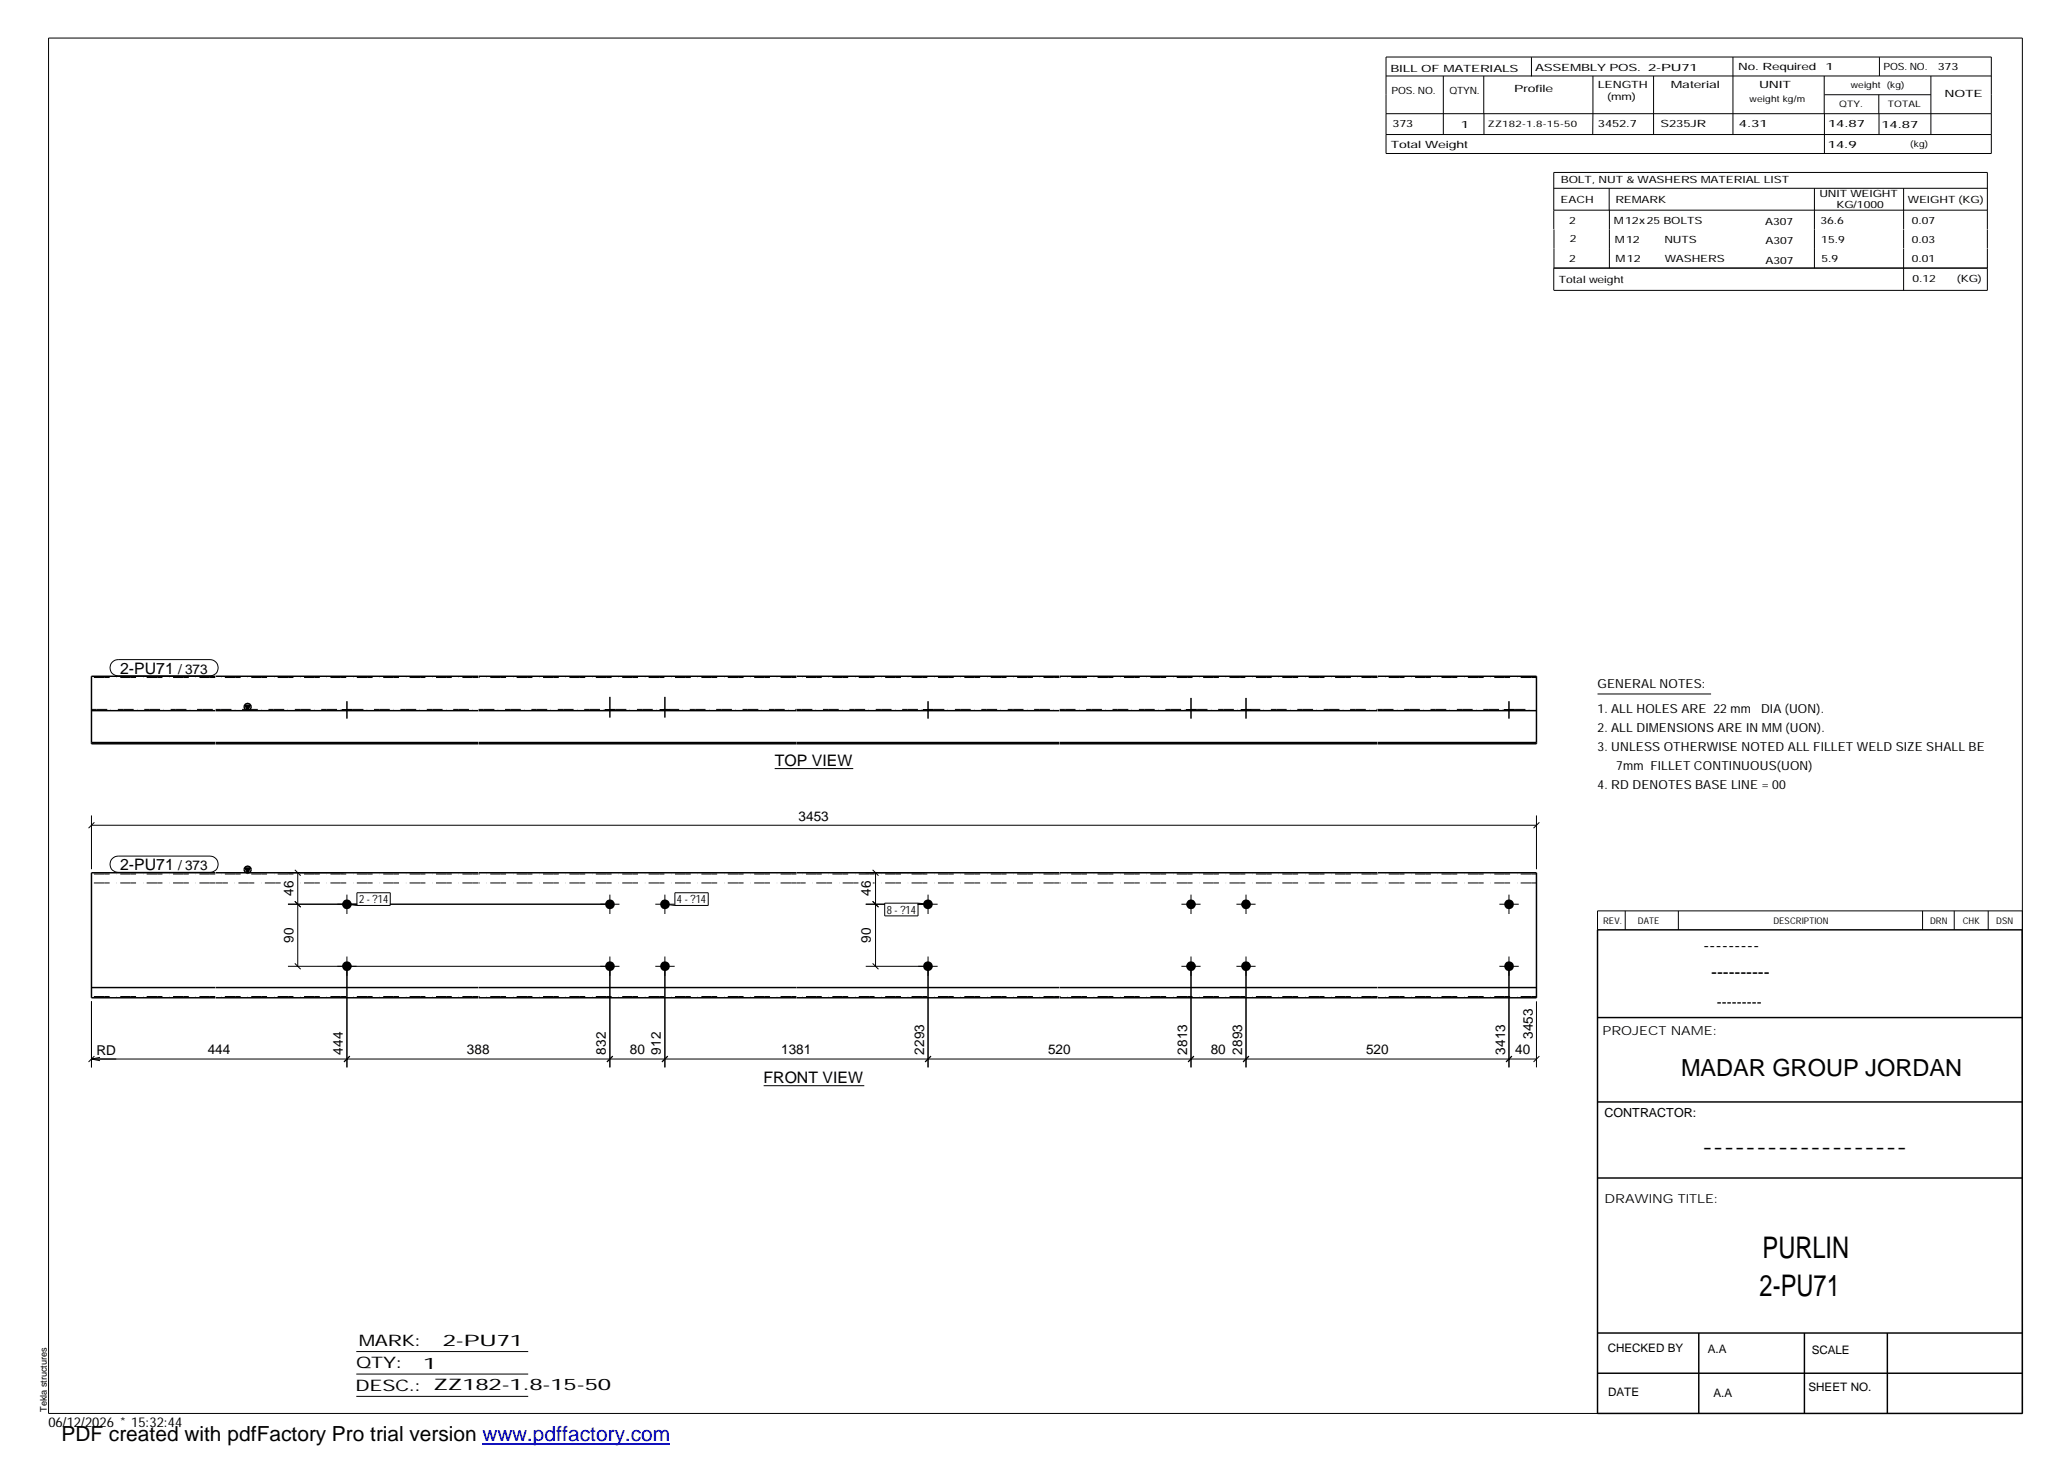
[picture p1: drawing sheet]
<svg xmlns="http://www.w3.org/2000/svg" width="420mm" height="297mm" viewBox="0 0 420 297" stroke-linecap="round" stroke-linejoin="round" font-family="sans-serif">
<g fill="#000">
<path d="M49.7 143.3h1.2l-.6 1zM49.7 176.3h1.2l-.6 1z"/>
<path d="M69.5 144.1h2v.3h-2z" fill-rule="evenodd"/>
<path d="M69.5 144.1h2v.3h-2z" fill-rule="evenodd"/>
<path d="M122.9 144.1h2v.3h-2z" fill-rule="evenodd"/>
<path d="M122.9 144.1h2v.3h-2z" fill-rule="evenodd"/>
<path d="M134.1 144.1h2v.3h-2z" fill-rule="evenodd"/>
<path d="M134.1 144.1h2v.3h-2z" fill-rule="evenodd"/>
<path d="M187.6 144.1h1.9v.3h-1.9z" fill-rule="evenodd"/>
<path d="M187.6 144.1h1.9v.3h-1.9z" fill-rule="evenodd"/>
<path d="M241 144.1h2v.3h-2z" fill-rule="evenodd"/>
<path d="M241 144.1h2v.3h-2z" fill-rule="evenodd"/>
<path d="M252.2 144.1h1.9v.3h-1.9z" fill-rule="evenodd"/>
<path d="M252.2 144.1h1.9v.3h-1.9z" fill-rule="evenodd"/>
<path d="M305.6 144.1h2v.3h-2z" fill-rule="evenodd"/>
<path d="M305.6 144.1h2v.3h-2z" fill-rule="evenodd"/>
<circle cx="70.5" cy="196.3" r=".97"/>
<circle cx="70.5" cy="183.7" r=".97"/>
<circle cx="123.9" cy="183.7" r=".99"/>
<circle cx="123.9" cy="196.3" r=".99"/>
<circle cx="135.1" cy="183.7" r=".99"/>
<circle cx="135.1" cy="196.3" r=".99"/>
<circle cx="188.5" cy="196.3" r=".98"/>
<circle cx="188.5" cy="183.7" r=".98"/>
<circle cx="242" cy="183.7" r=".97"/>
<circle cx="242" cy="196.3" r=".97"/>
<circle cx="253.1" cy="183.7" r=".97"/>
<circle cx="253.1" cy="196.3" r=".97"/>
<circle cx="306.6" cy="183.7" r=".99"/>
<circle cx="306.6" cy="196.3" r=".99"/>
</g>
<g fill="none" stroke="#000" stroke-width=".2">
<path d="M9.9 7.7h401v279.5h-401zM281.6 11.6h123v19.6h-123zM281.6 15.4h123M293.2 15.4v11.9M301.5 15.4v7.7M311.1 11.6v3.9M323.6 15.4v11.9M336 15.4v11.9M352.1 11.6v15.7M370.6 15.4v7.7M370.7 19.2h21.6M381.7 19.2v3.9"/>
<path d="M381.8 11.6v3.8M392.3 15.4v11.9M281.6 23.1h123M281.6 27.3h123M301.5 23.1v4.2M315.7 38.3h88.1M326.9 38.3v4.4M368.6 38.3v16.2M370.7 23.1v8.1M381.8 23.1v4.2M386.8 38.3v8.3M315.7 42.7h88.1"/>
<path d="M315.7 46.6v-11.6h88.1v11.6M315.7 46.6v7.9M327 42.7v11.8M386.8 46.6v3.9M386.8 50.6v8.4M403.8 46.6v3.9M403.8 50.6v8.4h-88.1M403.8 54.5h-88.1v4.5M22.8 134.5l.6-.4 .6-.1h18.7a1.65 1.65 0 0 1 1.6 1.7 1.65 1.65 0 0 1-1.6 1.6h-18.7a1.65 1.65 0 0 1-1.5-1 1.65 1.65 0 0 1 .3-1.8zM69.5 144.1v.3M70.5 142.5v3.5M71.5 144.1v.3"/>
<path d="M122.9 144.1v.3M123.9 141.6v4.2M124.9 144.1v.3M134.1 144.1v.3M135.1 141.6v4.2M136.1 144.1v.3M157.4 156.2h16M187.6 144.1v.3M188.6 142.5v3.5M189.5 144.1v.3M241 144.1v.3M242 141.8v4.2"/>
<path d="M243 144.1v.3M252.2 144.1v.3M253.2 141.8v4.2M254.1 144.1v.3M305.6 144.1v.3M306.6 142.5v3.5M307.6 144.1v.3M324.6 141h23M18.6 167.7h293.6M18.6 165.7v10.9M19.2 167.1l-1.2 1.2M22.8 174.4l.6-.3 .6-.2h18.7a1.65 1.65 0 0 1 1.6 1.7 1.65 1.65 0 0 1-1.6 1.6h-18.7a1.65 1.65 0 0 1-1.5-1 1.65 1.65 0 0 1 .3-1.8z"/>
<path d="M58.5 177.3h11.3M59.9 176.7l1.2 1.2M60.5 177.3v19M175.9 177.3h11.9M177.3 176.7l1.2 1.2M177.9 177.3v19M312.2 165.7v10.9M312.8 167.1l-1.2 1.2M58.5 196.3h67.4M58.5 183.7h14.1M59.9 195.7l1.2 1.2M59.9 183.1l1.2 1.2"/>
<path d="M70.5 181.8v3.9M70.5 194.3v22.6M70.5 183.7l2 .3M72.5 181.4h6.8v2.6h-6.8zM79.2 183.7h46.7M123.9 181.8v3.9M123.9 194.3v22.6M133.1 196.3h4M133.1 183.7h4M135.1 181.8v3.9M135.1 194.3v22.6M135.1 183.7l2 .3"/>
<path d="M137.1 181.4h6.8v2.6h-6.8zM175.9 196.3h14.6M175.9 183.7h3.9M177.3 195.7l1.2 1.2M177.3 183.1l1.2 1.2M179.7 183.5h6.8v2.6h-6.8zM186.4 183.7h4.1M186.5 183.5l2.1 .2M188.6 181.8v3.9M188.6 194.3v22.6M240 196.3h3.9M240 183.7h3.9"/>
<path d="M242 181.8v3.9M242 194.3v22.6M251.2 196.3h3.9M251.2 183.7h3.9M253.2 181.8v3.9M253.2 194.3v22.6M304.6 196.3h4M304.6 183.7h4M306.6 181.8v3.9M306.6 194.3v22.6M330.2 185.1v3.8M341 185.1v3.8"/>
<path d="M390.6 185.1v3.8M397 185.1v3.8M403.9 185.1v3.8M410.9 185.1h-86.3v3.8M18.6 203.4v13.5M18.6 215.2h293.6M18.6 215.2l1.7 .3M19.2 214.6l-1.2 1.2M20.3 214.8l-1.7 .4M71.1 214.6l-1.2 1.2M124.5 214.6l-1.2 1.2M135.7 214.6l-1.2 1.2"/>
<path d="M189.1 214.6l-1.1 1.2M242.6 214.6l-1.2 1.2M253.7 214.6l-1.1 1.2M307.2 214.6l-1.2 1.2M312.2 203.4v13.5M312.8 214.6l-1.2 1.2M155.2 220.6h20.4M72.4 274.6h34.9M72.4 279.2h34.9M72.4 283.7h34.9"/>
</g>
<g fill="none" stroke="#000" stroke-width=".3">
<path d="M43.7 137.4h-25.1v13.7h25.1M43.8 137.4h53.4M97.2 137.4h118M215.3 137.4h64.5M279.9 137.4h32.3v13.7h-32.3M18.6 150.9h25.1M18.6 144.4h25.1M43.8 151.1h53.4M43.8 150.9h53.4M43.8 144.4h53.4M49.7 143.3h1.2l-.6 1zM97.2 151.1h118"/>
<path d="M97.2 150.9h118M97.2 144.4h118M215.3 151.1h64.5M215.3 150.9h64.5M215.3 144.4h64.5M279.9 150.9h32.3M279.9 144.4h32.3M43.7 177.3h-25.1v25.4h25.1M43.8 177.3h53.4M49.7 176.3h1.2l-.6 1zM97.2 177.3h118M215.3 177.3h64.5"/>
<path d="M279.9 177.3h32.3v25.4h-32.3M324.6 188.9h86.2l.1 98.3h-86.3zM18.6 200.6h25.1M43.8 200.6h53.4M43.8 202.7h53.4M97.2 200.6h118M97.2 202.7h118M215.3 200.6h64.5M215.3 202.7h64.5M279.9 200.6h32.3M324.6 206.7h86.3M324.6 239.3h86.3"/>
<path d="M324.6 223.9h86.3M324.6 270.8h86.3M324.6 279h86.3M345.1 270.8v16.4M366.6 270.8v16.4M383.5 270.8v16.4"/>
<circle cx="50.3" cy="143.6" r=".71"/>
<circle cx="50.3" cy="176.7" r=".7"/>
</g>
<g fill="none" stroke="#000" stroke-width=".2" stroke-dasharray="1.1 0 2.1 .7 0 1.4" stroke-linecap="butt">
<path d="M43.7 137.7h-25.1M97.2 137.7h-53.4M161.8 137.7h-64.6M215.2 137.7h-53.4M279.8 137.7h-64.5M312.2 137.7h-32.3M18.6 144.1h25.1M43.8 144.1h53.4M97.2 144.1h64.6M161.8 144.1h53.4M215.3 144.1h64.5M279.9 144.1h32.3"/>
<path d="M43.7 179.4h-25.1M43.7 177.6h-25.1M57 179.4h-13.2M97.2 179.4h-37.2M97.2 177.6h-53.4M161.8 179.4h-64.6M161.8 177.6h-64.6M174.4 179.4h-12.6M215.2 179.4h-37.9M215.2 177.6h-53.4M279.8 179.4h-64.5M279.8 177.6h-64.5"/>
<path d="M312.2 179.4h-32.3M312.2 177.6h-32.3M43.7 202.5h-25.1M97.2 202.5h-53.4M161.8 202.5h-64.6M215.2 202.5h-53.4M279.8 202.5h-64.5M312.2 202.5h-32.3"/>
</g>
<path d="M98 293.3h38.2" fill="none" stroke="#00f" stroke-width=".3"/>
<g font-size="6.1">
<text x="358.1" y="255.5">PURLIN</text>
<text x="357.5" y="263.3">2-PU71</text>
</g>
<text font-size="4.8" x="341.5" y="218.6">MADAR GROUP JORDAN</text>
<text font-size="4.2" x="12.5" y="292.7">PDF created with pdfFactory Pro trial version www.pdffactory.com</text>
<g font-size="3.6">
<text x="346.1" y="193.2">---------</text>
<text x="347.7" y="198.6">----------</text>
<text x="345.8" y="234.2">-------------------</text>
</g>
<g font-size="3.2">
<text x="24.4" y="136.9">2-PU71</text>
<text x="157.4" y="155.6">TOP VIEW</text>
<text x="24.4" y="176.8">2-PU71</text>
<text x="155.2" y="220.1">FRONT VIEW</text>
<text x="72.9" y="273.5">MARK:</text>
<text x="90" y="273.5">2-PU71</text>
<text x="72.4" y="278">QTY:</text>
<text x="86" y="278.1">1</text>
<text x="72.2" y="282.6">DESC.:</text>
<text x="88.1" y="282.4">ZZ182-1.8-15-50</text>
</g>
<text font-size="3" x="348.8" y="204.5">---------</text>
<g font-size="2.8">
<text x="36.2" y="136.9">/ 373</text>
<text x="162.3" y="166.7">3453</text>
<text x="36.2" y="176.8">/ 373</text>
<text x="59.6" y="182.1" transform="rotate(-90 59.6 182.1)">46</text>
<text x="177" y="182.1" transform="rotate(-90 177 182.1)">46</text>
<text x="59.6" y="191.6" transform="rotate(-90 59.6 191.6)">90</text>
<text x="177" y="191.6" transform="rotate(-90 177 191.6)">90</text>
<text x="19.6" y="214.3">RD</text>
<text x="42.2" y="214.2">444</text>
<text x="69.7" y="214.3" transform="rotate(-90 69.7 214.3)">444</text>
<text x="94.9" y="214.2">388</text>
<text x="123.1" y="214.3" transform="rotate(-90 123.1 214.3)">832</text>
<text x="128" y="214.2">80</text>
<text x="134.3" y="214.3" transform="rotate(-90 134.3 214.3)">912</text>
<text x="158.7" y="214.2">1381</text>
<text x="187.7" y="214.3" transform="rotate(-90 187.7 214.3)">2293</text>
<text x="212.9" y="214.2">520</text>
<text x="241.2" y="214.3" transform="rotate(-90 241.2 214.3)">2813</text>
<text x="246" y="214.2">80</text>
<text x="252.3" y="214.3" transform="rotate(-90 252.3 214.3)">2893</text>
<text x="277.5" y="214.2">520</text>
<text x="305.8" y="214.3" transform="rotate(-90 305.8 214.3)">3413</text>
<text x="307.8" y="214.2">40</text>
<text x="311.4" y="211.1" transform="rotate(-90 311.4 211.1)">3453</text>
<text x="9.8" y="290">06/12/2026 * 15:32:44</text>
</g>
<g font-size="2.5">
<text x="324.6" y="139.9">GENERAL NOTES:</text>
<text x="324.6" y="148.7">2. ALL DIMENSIONS ARE IN MM (UON).</text>
<text x="324.6" y="144.9">1. ALL HOLES ARE 22 mm</text>
<text x="357.8" y="144.9">DIA (UON).</text>
<text x="324.6" y="152.5">3. UNLESS OTHERWISE NOTED ALL FILLET WELD SIZE SHALL BE</text>
<text x="324.6" y="160.2">4. RD DENOTES BASE LINE = 00</text>
<text x="328.4" y="156.4">7mm FILLET CONTINUOUS(UON)</text>
<text x="325.6" y="210.3">PROJECT NAME:</text>
<text x="326" y="226.9">CONTRACTOR:</text>
<text x="326" y="244.4">DRAWING TITLE:</text>
</g>
<g font-size="2.4">
<text x="326.7" y="274.7">CHECKED BY</text>
<text x="347" y="275">A.A</text>
<text x="368.1" y="275.1">SCALE</text>
<text x="326.7" y="283.6">DATE</text>
<text x="348.1" y="283.9">A.A</text>
<text x="367.5" y="282.6">SHEET NO.</text>
</g>
<g font-size="2.3">
<text x="72.9" y="183.5">2 - ?14</text>
<text x="137.5" y="183.5">4 - ?14</text>
<text x="180.2" y="185.7">8 - ?14</text>
</g>
<g font-size="2">
<text x="282.5" y="14.6">BILL OF MATERIALS</text>
<text x="311.9" y="14.4">ASSEMBLY POS.</text>
<text x="324.6" y="17.9">LENGTH</text>
<text x="334.9" y="14.4">2-PU71</text>
<text x="339.5" y="17.9">Material</text>
<text x="353.1" y="14.2">No. Required</text>
<text x="357.4" y="17.9">UNIT</text>
<text x="370.9" y="14.2">1</text>
<text x="382.7" y="14.2">POS. NO.</text>
<text x="393.7" y="14.3">373</text>
<text x="282.7" y="19.1">POS. NO.</text>
<text x="294.5" y="19">QTYN.</text>
<text x="307.6" y="18.7">Profile</text>
<text x="326.5" y="20.4">(mm)</text>
<text x="395.1" y="19.6">NOTE</text>
<text x="282.9" y="25.8">373</text>
<text x="296.8" y="26">1</text>
<text x="324.7" y="25.9">3452.7</text>
<text x="337.4" y="25.9">S235JR</text>
<text x="353.3" y="25.9">4.31</text>
<text x="371.4" y="25.9">14.87</text>
<text x="382.3" y="25.9">14.87</text>
<text x="282.6" y="30.1">Total Weight</text>
<text x="371.4" y="30">14.9</text>
<text x="317.1" y="41.3">EACH</text>
<text x="317.1" y="37.2">BOLT, NUT &amp; WASHERS MATERIAL LIST</text>
<text x="328.2" y="41.3">REMARK</text>
<text x="369.7" y="40.1">UNIT WEIGHT</text>
<text x="387.6" y="41.2">WEIGHT (KG)</text>
<text x="318.8" y="45.4">2</text>
<text x="327.9" y="45.6">M12x25 BOLTS</text>
<text x="358.6" y="45.6">A307</text>
<text x="369.9" y="45.5">36.6</text>
<text x="373.1" y="42.2">KG/1000</text>
<text x="388.4" y="45.5">0.07</text>
<text x="318.8" y="53.3">2</text>
<text x="318.9" y="49.2">2</text>
<text x="328.1" y="49.3">M12</text>
<text x="328.3" y="53.3">M12</text>
<text x="338.2" y="49.4">NUTS</text>
<text x="338.2" y="53.3">WASHERS</text>
<text x="358.7" y="49.6">A307</text>
<text x="358.7" y="53.5">A307</text>
<text x="370" y="49.3">15.9</text>
<text x="370.1" y="53.2">5.9</text>
<text x="388.4" y="49.4">0.03</text>
<text x="388.4" y="53.3">0.01</text>
<text x="316.7" y="57.5">Total weight</text>
<text x="388.6" y="57.3">0.12</text>
<text x="397.6" y="57.3">(KG)</text>
</g>
<g font-size="1.9">
<text x="325.7" y="187.8">REV.</text>
<text x="332.8" y="187.6">DATE</text>
<text x="360.3" y="187.7">DESCRIPTION</text>
<text x="392.1" y="187.6">DRN</text>
<text x="398.8" y="187.6">CHK</text>
<text x="405.6" y="187.7">DSN</text>
<text x="9.5" y="286.8" transform="rotate(-90 9.5 286.8)">Tekla structures</text>
</g>
<g font-size="1.8">
<text x="376" y="17.9">weight (kg)</text>
<text x="355.5" y="20.7">weight kg/m</text>
<text x="373.6" y="21.7">QTY.</text>
<text x="383.5" y="21.8">TOTAL</text>
<text x="302.3" y="25.9">ZZ182-1.8-15-50</text>
<text x="388.1" y="29.8">(kg)</text>
</g>
</svg>
